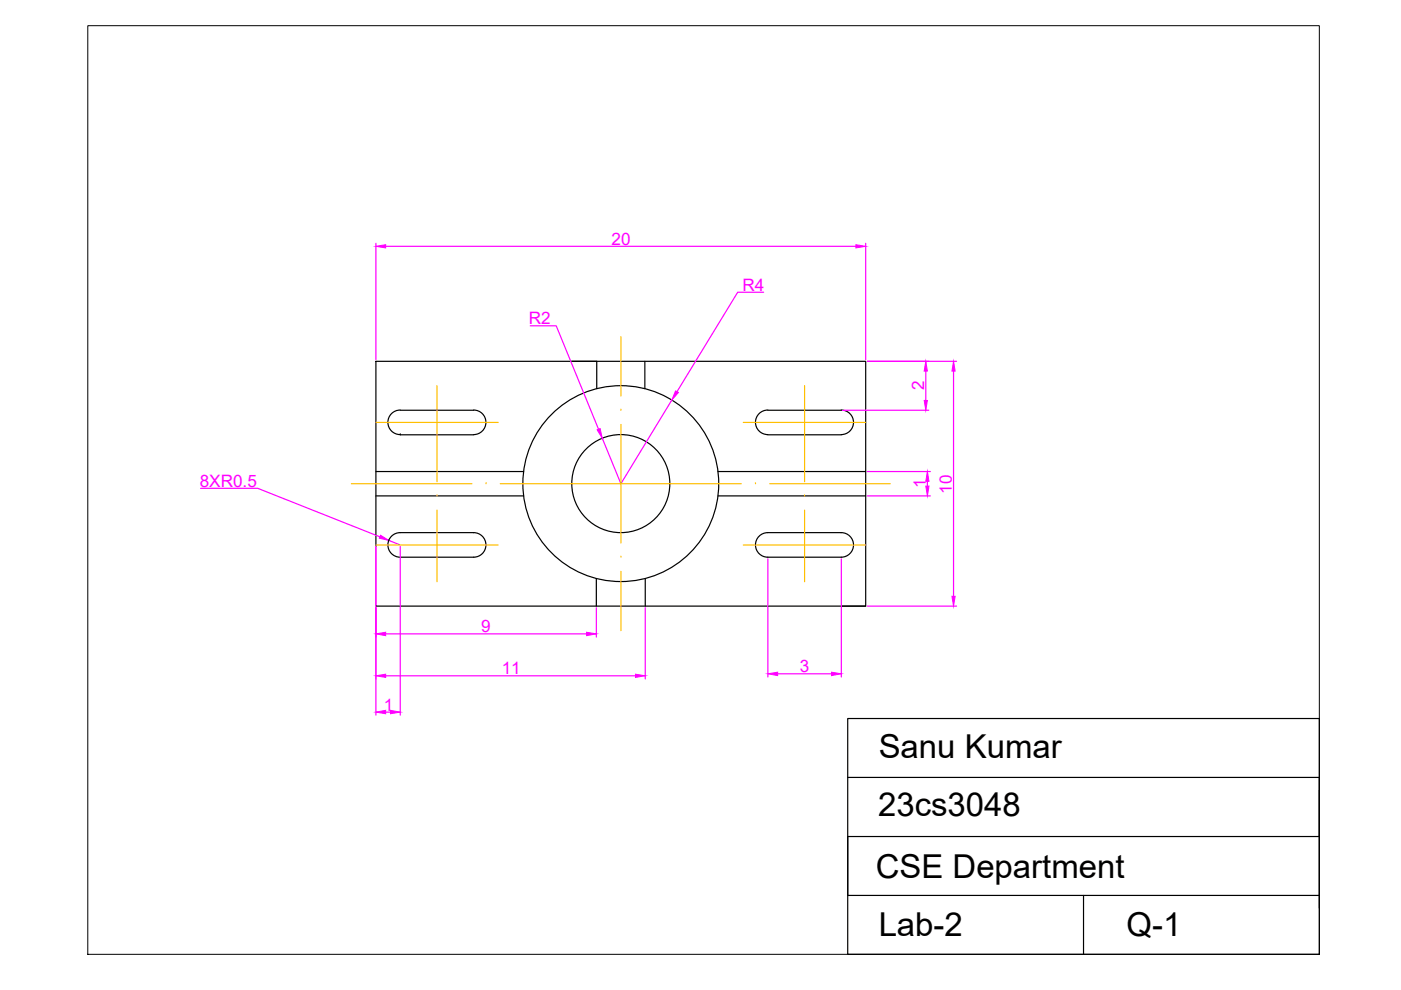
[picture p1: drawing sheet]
<svg xmlns="http://www.w3.org/2000/svg" width="297mm" height="210mm" viewBox="0 0 297 210" stroke-linecap="round" stroke-linejoin="round" font-family="sans-serif">
<!-- layer: object -->
<g fill="none" stroke="#000" stroke-width=".25">
<path d="M79.7 76.6h103.8v51.9h-103.8zM121.2 76.6h5.3v5.8M136.7 76.6v5.8M79.7 100h31.3M84.8 86.9a2.6 2.6 0 0 0-2.6 2.6 2.6 2.6 0 0 0 2.6 2.6M84.9 92.2h.1M84.9 87h15.5M84.9 92.2h15.5M100.4 86.9a2.6 2.6 0 0 1 2.6 2.6 2.6 2.6 0 0 1-2.6 2.6M152.2 100h31.3M162.8 86.9a2.6 2.6 0 0 0-2.6 2.6 2.6 2.6 0 0 0 2.6 2.6M162.8 87h15.6"/>
<path d="M162.8 92.2h15.6M178.4 86.9a2.6 2.6 0 0 1 2.6 2.6 2.6 2.6 0 0 1-2.6 2.6M79.7 105.1h31.3M82.8 113.9a2.6 2.6 0 0 1 2-1h15.6a2.6 2.6 0 0 1 2.6 2.6 2.6 2.6 0 0 1-2.6 2.6h-15.6a2.6 2.6 0 0 1-2.3-1.4 2.6 2.6 0 0 1 .3-2.8zM152.2 105.1h31.3M161.2 113.5l1-.5 .6-.1h15.6a2.6 2.6 0 0 1 2.6 2.6 2.6 2.6 0 0 1-2.6 2.6h-15.6a2.6 2.6 0 0 1-2.5-1.7 2.6 2.6 0 0 1 .9-2.9zM126.4 122.7v5.8M136.8 122.7v5.8M178.4 128.5h5.1M179.7 152.3h100v50h-100zM179.7 164.8h100v12.6h-100v12.5h100M279.7 167.5v25.1"/>
<path d="M229.7 189.9v12.4"/>
<circle cx="131.6" cy="102.5" r="20.8"/>
<circle cx="131.6" cy="102.5" r="10.4"/>
</g>
<!-- layer: Dimensions -->
<g fill="none" stroke="#f0f" stroke-width=".25">
<path d="M79.7 51.6v24.7M81.8 52.2h99.7M183.5 51.6v24.7M112.4 69.1h5.5l9 21.9M161.9 62h-5.5l-12.9 21M183.9 76.6h18.9M196.3 78.7v6.2M202.2 78.7v47.7M142.4 84.8l-10.8 17.8-3.9-9.7M178.7 87h18.2M183.9 100h13.4M42.5 103.5h12.1l25.9 10.3"/>
<path d="M79.7 115.9v35.7M82.5 114.6l2.4 1M84.9 115.9v35.7M162.8 118.5v25M178.4 118.5v25M183.9 105.1h13.4M196.6 102.1v1M81.8 134.4h42.6M126.4 128.8v6.3M136.8 128.8v15.2M183.9 128.5h18.9M81.8 143.3h52.9"/>
<path d="M81.8 151h1M164.9 142.9h11.4"/>
</g>
<g fill="#f0f" stroke="#f0f" stroke-width=".21">
<path d="M126.6 91.1l.6-.2 .5 2z"/>
<path d="M181.5 51.9l2 .3-2 .4z"/>
<path d="M79.7 52.2l2.1-.3v.7z"/>
<path d="M196.3 76.6l.3 2.1h-.7z"/>
<path d="M195.9 84.9h.7l-.3 2.1z"/>
<path d="M143.2 82.9l.6 .3-1.4 1.6z"/>
<path d="M80.7 113.5l1.8 1.1-2.1-.5z"/>
<path d="M79.7 143.3l2.1-.4v.7z"/>
<path d="M134.7 142.9l2.1 .4-2.1 .3z"/>
<path d="M79.7 134.4l2.1-.3v.7z"/>
<path d="M124.4 134.1l2 .3-2 .4z"/>
<path d="M202.2 76.6l.3 2.1h-.7z"/>
<path d="M201.8 126.4h.7l-.3 2.1z"/>
<path d="M196.6 100l.4 2.1h-.7z"/>
<path d="M196.3 103.1h.7l-.4 2z"/>
<path d="M162.8 142.9l2.1-.4v.7z"/>
<path d="M176.3 142.5l2.1 .4-2.1 .3z"/>
<path d="M79.7 151l2.1-.4v.7z"/>
<path d="M82.8 150.6l2.1 .4-2.1 .3z"/>
</g>
<!-- layer: Centre -->
<g fill="none" stroke="#ffbf00" stroke-width=".25">
<path d="M131.6 71.4v12.6M79.7 89.6h25.9M92.7 81.8v20.3M131.6 87h.1M131.6 90v25.1M157.6 89.6h25.9M170.6 81.8v20.3M74.5 102.6h25.6M79.7 115.6h25.9M92.7 105.1h.1M92.7 108.1v15.2M103.1 102.6h.1"/>
<path d="M106.1 102.6h51.1M131.6 118.1h.1M157.6 115.6h25.9M160.2 102.6h.1M163.2 102.6h25.6M170.6 105.1h.1M170.6 108.1v15.2M131.6 121.1v12.6"/>
</g>
<!-- layer: object -->
<path d="M18.6 5.4h261.1v196.9h-261.1z" fill="none" stroke="#000" stroke-width=".21"/>
<g font-size="7">
<text x="186.3" y="160.7">Sanu Kumar</text>
<text x="186.2" y="173">23cs3048</text>
<text x="185.7" y="186.2">CSE Department</text>
<text x="186.3" y="198.5">Lab-2</text>
<text x="238.8" y="198.5">Q-1</text>
</g>
<g font-size="3.6" fill="#f0f">
<text x="129.7" y="51.8">20</text>
<text x="157.4" y="61.6">R4</text>
<text x="112.1" y="68.7">R2</text>
<text x="195.9" y="82.7" transform="rotate(-90 195.9 82.7)">2</text>
<text x="42.4" y="103.2">8XR0.5</text>
<text x="196.3" y="103.4" transform="rotate(-90 196.3 103.4)">1</text>
<text x="201.8" y="104.7" transform="rotate(-90 201.8 104.7)">10</text>
<text x="102.1" y="134.1">9</text>
<text x="106.4" y="143">11</text>
<text x="169.6" y="142.5">3</text>
<text x="81.4" y="150.7">1</text>
</g>
</svg>
